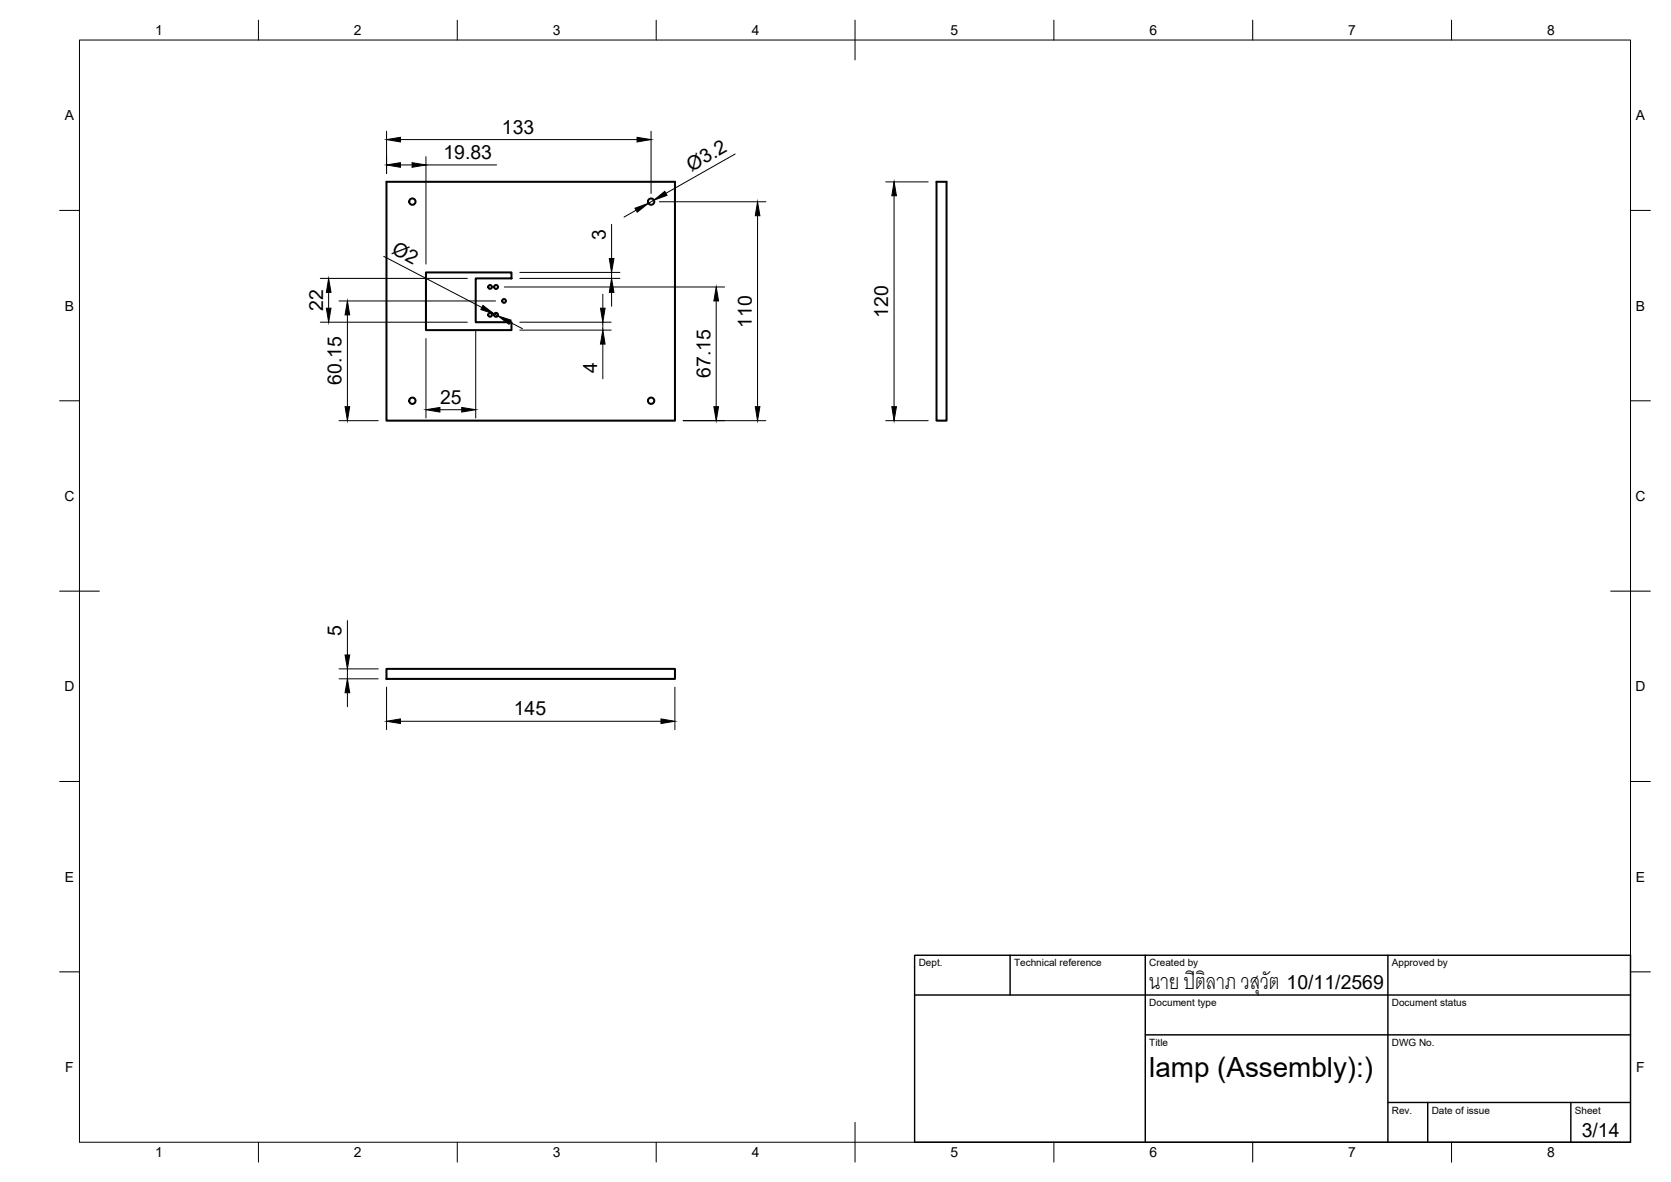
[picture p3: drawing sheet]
<svg xmlns="http://www.w3.org/2000/svg" width="420mm" height="297mm" viewBox="0 0 420 297" stroke-linecap="round" stroke-linejoin="round" font-family="sans-serif">
<!-- layer: Visible -->
<g fill="none" stroke="#000" stroke-width=".51">
<path d="M97.2 45.7h72.5v60h-72.5zM235.5 45.7h2.5v60h-2.5zM107.1 68.5h21.5v1.5h-9v11h9v2h-21.5zM97.2 168.1h72.5v2.5h-72.5z"/>
<circle cx="103.7" cy="50.7" r=".79"/>
<circle cx="163.7" cy="50.7" r=".79"/>
<circle cx="123.2" cy="72.1" r=".48"/>
<circle cx="123.2" cy="79.1" r=".48"/>
<circle cx="124.7" cy="79.1" r=".5"/>
<circle cx="124.7" cy="72.1" r=".5"/>
<circle cx="126.7" cy="75.6" r=".48"/>
<circle cx="103.7" cy="100.7" r=".79"/>
<circle cx="163.7" cy="100.7" r=".79"/>
</g>
<!-- layer: BORDER -->
<g fill="none" stroke="#000" stroke-width=".25">
<path d="M20 10.1h390v276.9h-390zM65 5.1v5M115 5.1v5M165 5.1v5M215 5.1v10M265 5.1v5M315 5.1v5M365 5.1v5M15 52.9h5M410 52.9h5M15 100.7h5M410 100.7h5"/>
<path d="M15 148.6h10M405 148.6h10M15 196.4h5M410 196.4h5M15 244.2h5M410 244.2h5M65 287v5M115 287v5M165 287v5M215 282.1v9.9M265 287v5M315 287v5"/>
<path d="M365 287v5"/>
</g>
<!-- layer: TITLEBLOCK -->
<path d="M230 240.1h180v46.9h-180zM230 250h180M254 240.1v9.9M288 240.1v46.9M349 240.1v46.9M288 260.1h122M349 277.1h61M359 277.1v9.9M395 277.1v9.9" fill="none" stroke="#000" stroke-width=".36"/>
<!-- layer: FD_Dimensions -->
<g fill="none" stroke="#000" stroke-width=".25">
<path d="M97.2 33v10.6M100.7 35.1h59.5M107.1 39.4v27M163.7 33v15.6M184.8 38.7l-17.4 9.9M100.7 41.5h2.9M107.1 41.5h17.8M153.8 56.4v8.6M160 52.8l-3.1 1.8M164.4 50.3l-1.4 .8M165.8 50.7h26.8M190.5 54.2v48"/>
<path d="M222.7 45.7h10.7M224.8 49.2v53M80.5 70h37M82.6 73.5v4M85.2 75.6h39.4M87.4 79.1v23.1M96.5 64.4l24.7 12.9M124.3 78.9l.9 .5M126.8 72.1h55.4M130.7 70h25.2M130.7 68.5h25.2M151.6 74v3.5"/>
<path d="M153.8 68.5v1.5M153.8 73.5v3.5M180.1 75.6v26.6M80.5 81h37M107.1 85.1v20M119.6 83.1v22M128.3 81l3.1 1.6M130.7 81h23M130.7 83h23M151.6 81v2M151.6 86.5v8.7M85.2 105.7h9.9"/>
<path d="M110.6 103h5.5M171.8 105.7h20.8M222.7 105.7h10.7M87.4 156v8.6M85.3 170.6h9.8M85.3 168.1h9.8M87.4 168.1v2.5M87.4 174.1v3.5M97.2 172.7v10.7M169.7 172.7v10.7M100.7 181.3h65.5"/>
</g>
<g fill="#000" stroke="#000" stroke-width=".25">
<path d="M97.2 35.1l3.5-.6v1.2zM160.2 34.5l3.5 .6-3.5 .6zM97.2 41.5l3.5-.6v1.1zM103.6 40.9l3.5 .6-3.5 .5zM159.7 52.3l3.3-1.2-2.8 2.2zM164.4 50.3l2.8-2.2 .5 1zM190.5 50.7l.6 3.5h-1.2zM224.8 45.7l.6 3.5h-1.2zM82.6 70l.6 3.5h-1.1zM82.1 77.5h1.1l-.6 3.5zM87.4 75.6l.5 3.5h-1.1zM121.4 76.8l2.9 2.1-3.4-1.1z"/>
<path d="M151 77.5h1.1l-.5 3.5zM153.8 70l.6 3.5h-1.2zM153.2 65h1.2l-.6 3.5zM180.1 72.1l.6 3.5h-1.2zM125.2 79.4l3.3 1.1-.5 1zM151.6 83l.5 3.5h-1.1zM86.8 102.2h1.1l-.5 3.5zM107.1 103l3.5-.6v1.2zM116.1 102.4l3.5 .6-3.5 .6zM179.5 102.2h1.2l-.6 3.5zM189.9 102.2h1.2l-.6 3.5zM224.2 102.2h1.2l-.6 3.5z"/>
<path d="M87.4 170.6l.5 3.5h-1.1zM86.8 164.6h1.1l-.5 3.5zM97.2 181.3l3.5-.6v1.1zM166.2 180.7l3.5 .6-3.5 .5z"/>
</g>
<text font-size="7.5" x="289" y="248.5">นาย ปิติลาภ วสุวัต</text>
<text font-size="7" x="289" y="270.6">lamp (Assembly):)</text>
<g font-size="4.9">
<text x="126.2" y="33.6">133</text>
<text x="111.5" y="40">19.83</text>
<text x="173.9" y="43.2" transform="rotate(-30 173.9 43.2)">Ø3.2</text>
<text x="98.3" y="63.6" transform="rotate(28 98.3 63.6)">Ø2</text>
<text x="152.3" y="60.3" transform="rotate(-90 152.3 60.3)">3</text>
<text x="81.2" y="78.1" transform="rotate(-90 81.2 78.1)">22</text>
<text x="189" y="82.4" transform="rotate(-90 189 82.4)">110</text>
<text x="223.4" y="79.9" transform="rotate(-90 223.4 79.9)">120</text>
<text x="150.2" y="93.8" transform="rotate(-90 150.2 93.8)">4</text>
<text x="178.6" y="95" transform="rotate(-90 178.6 95)">67.15</text>
<text x="85.9" y="96.8" transform="rotate(-90 85.9 96.8)">60.15</text>
<text x="110.7" y="101.5">25</text>
<text x="85.9" y="159.9" transform="rotate(-90 85.9 159.9)">5</text>
<text x="129.2" y="179.8">145</text>
<text x="323.5" y="248.5">10/11/2569</text>
<text x="397.7" y="285.7">3/14</text>
</g>
<g font-size="3.5">
<text x="39" y="8.8">1</text>
<text x="89" y="8.8">2</text>
<text x="139" y="8.8">3</text>
<text x="189" y="8.8">4</text>
<text x="239" y="8.8">5</text>
<text x="289" y="8.8">6</text>
<text x="339" y="8.8">7</text>
<text x="389" y="8.8">8</text>
<text x="16.3" y="30.2">A</text>
<text x="411.3" y="30.2">A</text>
<text x="16.3" y="78">B</text>
<text x="411.3" y="78">B</text>
<text x="16.2" y="125.9">C</text>
<text x="411.2" y="125.9">C</text>
<text x="16.2" y="173.7">D</text>
<text x="411.2" y="173.7">D</text>
<text x="16.3" y="221.6">E</text>
<text x="411.3" y="221.6">E</text>
<text x="16.4" y="269.4">F</text>
<text x="411.4" y="269.4">F</text>
<text x="39" y="290.8">1</text>
<text x="89" y="290.8">2</text>
<text x="139" y="290.8">3</text>
<text x="189" y="290.8">4</text>
<text x="239" y="290.8">5</text>
<text x="289" y="290.8">6</text>
<text x="339" y="290.8">7</text>
<text x="389" y="290.8">8</text>
</g>
<g font-size="2.5">
<text x="231" y="242.9">Dept.</text>
<text x="255" y="242.9">Technical reference</text>
<text x="289" y="242.9">Created by</text>
<text x="350" y="242.9">Approved by</text>
<text x="289" y="252.8">Document type</text>
<text x="350" y="252.8">Document status</text>
<text x="289" y="262.9">Title</text>
<text x="350" y="262.9">DWG No.</text>
<text x="350" y="279.9">Rev.</text>
<text x="360" y="279.9">Date of issue</text>
<text x="396" y="279.9">Sheet</text>
</g>
</svg>
